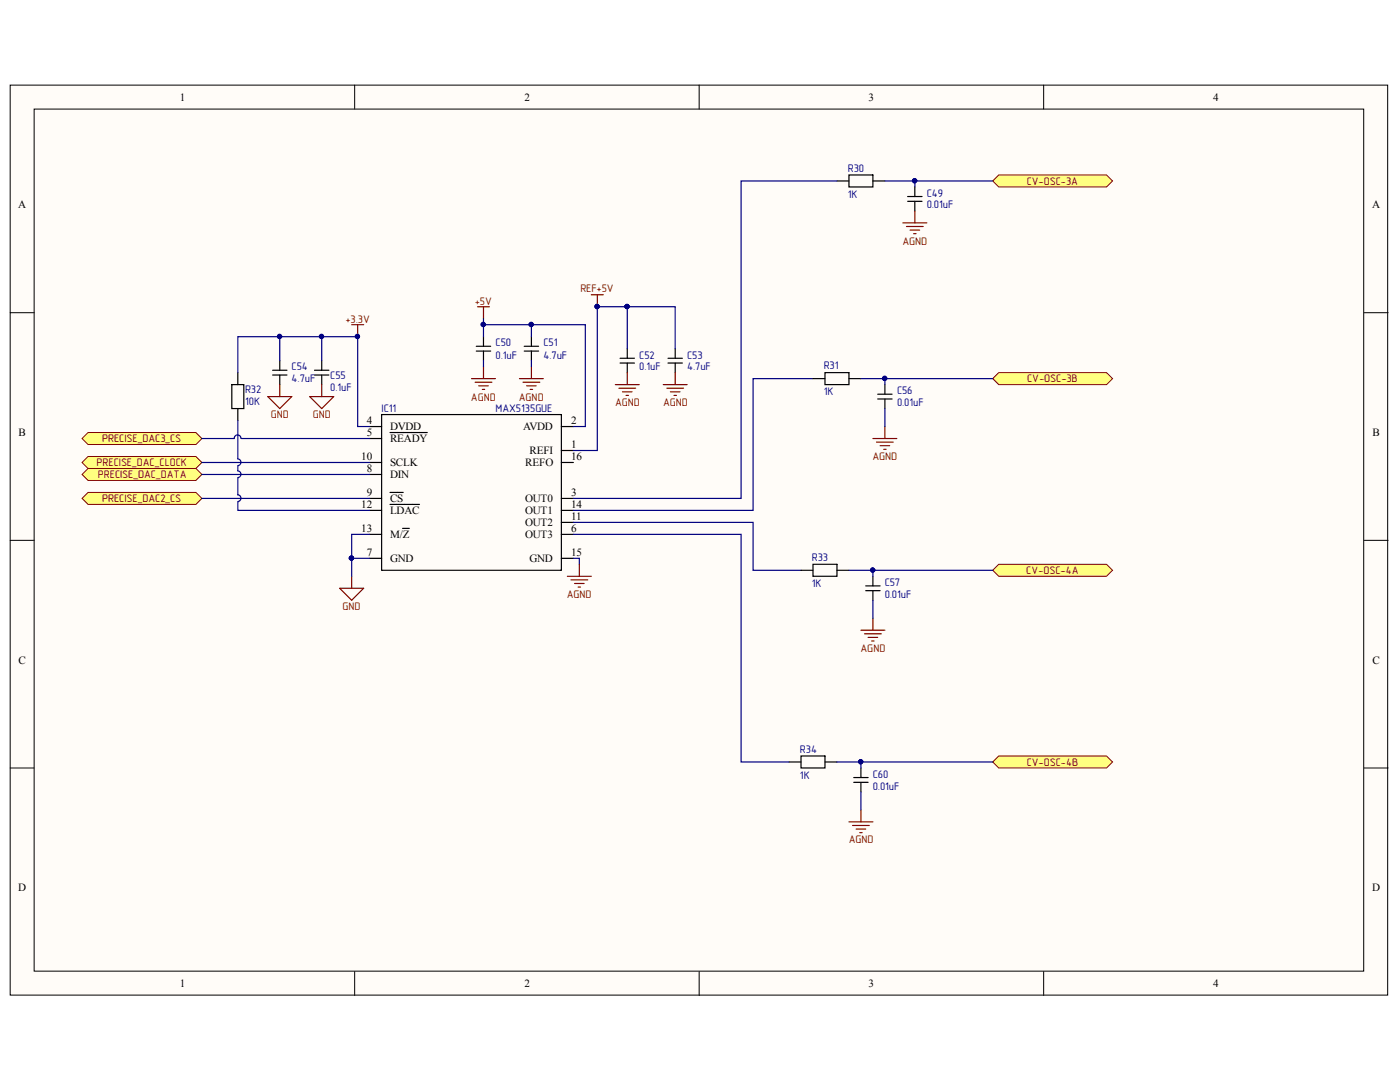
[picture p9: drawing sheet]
<svg xmlns="http://www.w3.org/2000/svg" width="279mm" height="216mm" viewBox="0 0 279 216" stroke-linecap="round" stroke-linejoin="round" font-family="sans-serif">
<g fill="#fffcf8" stroke="#000" stroke-width=".2">
<path d="M2 17h274.9v181.6h-274.9z"/>
<path d="M6.8 21.8h265.4v172h-265.4z"/>
</g>
<path d="M70.8 17v4.8M139.5 17v4.8M208.3 17v4.8M2 62.4h4.8M272.3 62.4h4.7M2 107.8h4.8M272.3 107.8h4.7M2 153.2h4.8M272.3 153.2h4.7M70.8 193.9v4.8M139.5 193.9v4.8M208.3 193.9v4.8" fill="none" stroke="#000" stroke-width=".2"/>
<g fill="#ffff80" stroke="#800000" stroke-width=".2">
<path d="M16.4 99.5l1.2-1.2h21.5l1.2 1.2-1.2 1.2h-21.5z" fill-rule="evenodd"/>
<path d="M16.4 94.7l1.2-1.2h21.5l1.2 1.2-1.2 1.2h-21.5z" fill-rule="evenodd"/>
<path d="M16.4 92.3l1.2-1.2h21.5l1.2 1.2-1.2 1.2h-21.5z" fill-rule="evenodd"/>
</g>
<g fill="none" stroke="#000" stroke-width=".24">
<path d="M167 36.1h2.4M169.4 34.9h4.8v2.4h-4.8zM174.2 36.1h2.4M181.1 39.2h2.9M182.6 37.3v1.9M181.1 40.2h2.9M182.6 40.2v1.9M46.3 76.7h2.4v4.8h-2.4zM47.5 74.4v2.3M62.8 74.8h2.8M62.8 73.9h2.8M64.2 72v1.9"/>
<path d="M64.2 74.8v1.9M123.7 72.4h2.9M123.7 71.5h2.9M125.2 69.6v1.9M125.2 72.4v2M133.3 72.4h2.9M133.3 71.5h2.9M134.7 69.6v1.9M134.7 72.4v2M47.5 81.5v2.4M73.8 99.5h2.4M73.8 85.1h2.4"/>
<path d="M73.8 87.5h2.4M73.8 94.7h2.4M73.8 92.3h2.4M76.2 82.7h35.8v31.1h-35.8zM77.8 86.3h7.5M77.8 98.3h2.7M112 99.5h2.4M112 85.1h2.4M112 92.3h2.4M112 89.9h2.4M73.8 106.6h2.4M73.8 111.4h2.4"/>
<path d="M73.8 101.8h2.4M77.8 100.7h5.9M80.3 105.4h1.4M112 106.6h2.4M112 111.4h2.4M112 104.2h2.4M112 101.8h2.4"/>
</g>
<path d="M118 58.8h2.4M119.2 58.8v2.4M61.8 79.1h4.8l-2.4 2.4zM64.2 76.7v2.4M70.2 64.8h2.4M71.4 64.8v2.4M67.8 117.4h4.8l-2.4 2.4zM70.2 115v2.4" fill="none" stroke="#800000" stroke-width=".24"/>
<g fill="#000080" stroke="#000080" stroke-width=".2">
<circle cx="119.2" cy="61.2" r=".43"/>
<circle cx="71.3" cy="67.1" r=".43"/>
</g>
<g fill="#ffff80" stroke="#800000" stroke-width=".2">
<path d="M198.1 36.1l1.2-1.2h21.5l1.2 1.2-1.2 1.2h-21.5z" fill-rule="evenodd"/>
<path d="M198.1 75.6l1.2-1.2h21.5l1.2 1.2-1.2 1.1h-21.5z" fill-rule="evenodd"/>
<path d="M198.1 113.8l1.2-1.2h21.5l1.2 1.2-1.2 1.2h-21.5z" fill-rule="evenodd"/>
<path d="M198.1 152l1.2-1.2h21.5l1.2 1.2-1.2 1.2h-21.5z" fill-rule="evenodd"/>
</g>
<g fill="none" stroke="#000080" stroke-width=".24">
<path d="M167 36.1h-19.1v63.4h-33.5M176.6 36.1h21.5M182.6 36.1v1.2M125.2 61.2h9.5v8.4M125.2 61.2h-6v28.7h-4.8M125.2 61.2v8.4M162.3 75.6h-12v26.2h-35.9M171.8 75.6h26.3M176.6 75.6v1.1M40.3 92.3h33.5M40.3 94.7h33.5M40.3 99.5h33.5"/>
<path d="M47.5 83.9v7.7a.67 .67 0 0 1 .6 .6 .67 .67 0 0 1-.6 .7M47.5 93v1a.67 .67 0 0 1 .6 .6 .67 .67 0 0 1-.6 .7M47.5 95.4v3.3a.67 .67 0 0 1 .6 .7 .67 .67 0 0 1-.6 .7M176.6 81.5v3.6M47.5 100.2v1.6h26.3M70.2 111.4v3.6M70.2 111.4h3.6M73.8 106.6h-3.6v4.8M114.4 111.4h1.2v1.2M114.4 104.2h35.9v9.6h9.6M114.4 106.6h33.5v45.4h9.6M169.4 113.8h28.7"/>
<path d="M174.2 113.8v1.2M174.2 119.8v3.6M167 152h31.1M171.8 152v1.2M171.8 158v3.6"/>
</g>
<g fill="#000080" stroke="#000080" stroke-width=".2">
<circle cx="70.1" cy="111.4" r=".43"/>
<circle cx="182.5" cy="36.1" r=".43"/>
<circle cx="125.1" cy="61.2" r=".43"/>
<circle cx="119.2" cy="61.2" r=".43"/>
<circle cx="176.6" cy="75.5" r=".43"/>
<circle cx="174.2" cy="113.7" r=".43"/>
<circle cx="171.8" cy="152" r=".43"/>
</g>
<g fill="none" stroke="#000" stroke-width=".24">
<path d="M162.3 75.6h2.3M164.6 74.4h4.8v2.3h-4.8zM169.4 75.6h2.4M175.2 79.6h2.8M175.2 78.7h2.8M176.6 76.7v2M176.6 79.6v1.9M159.9 113.8h2.4M162.3 112.6h4.7v2.4h-4.7zM167 113.8h2.4M172.8 117.9h2.8M172.8 116.9h2.8"/>
<path d="M174.2 115v1.9M174.2 117.9v1.9M157.5 152h2.4M159.9 150.8h4.7v2.4h-4.7zM164.6 152h2.4M170.4 156.1h2.9M170.4 155.2h2.9M171.8 153.2v2M171.8 156.1v1.9"/>
</g>
<g fill="none" stroke="#800000" stroke-width=".24">
<path d="M180.2 44.5h4.8M180.9 45.2h3.4M181.6 45.9h1.9M182.3 46.6h.5M182.6 42.1v2.4M122.8 76.7h4.8M123.5 77.5h3.4M124.2 78.2h1.9M124.9 78.9h.5M125.2 74.4v2.3M132.4 76.7h4.7M133.1 77.5h3.3"/>
<path d="M133.8 78.2h1.9M134.5 78.9h.5M134.7 74.4v2.3M174.2 87.5h4.8M174.9 88.2h3.4M175.6 88.9h2M176.4 89.7h.4M176.6 85.1v2.4M113.2 115h4.8M113.9 115.7h3.4M114.7 116.4h1.9M115.4 117.1h.5"/>
<path d="M115.6 112.6v2.4M171.8 125.7h4.8M172.5 126.5h3.4M173.3 127.2h1.9M174 127.9h.4M174.2 123.4v2.3M169.4 164h4.8M170.1 164.7h3.4M170.9 165.4h1.9M171.6 166.1h.5M171.8 161.6v2.4"/>
</g>
<path d="M16.4 87.5l1.2-1.2h21.5l1.2 1.2-1.2 1.2h-21.5z" fill-rule="evenodd" fill="#ffff80" stroke="#800000" stroke-width=".2"/>
<g fill="none" stroke="#800000" stroke-width=".24">
<path d="M53.4 79.1h4.8l-2.4 2.4zM55.8 76.7v2.4M94.1 75.6h4.8M94.8 76.3h3.4M95.3 61.2h2.4M95.5 77h1.9M96.2 77.7h.5M96.5 61.2v2.4M96.5 73.2v2.4M103.7 75.6h4.7M104.4 76.3h3.3M105.1 77h1.9"/>
<path d="M105.8 77.7h.5M106.1 73.2v2.4"/>
</g>
<path d="M54.4 74.8h2.9M54.4 73.9h2.9M55.8 72v1.9M55.8 74.8v1.9M95.1 70.1h2.8M95.1 69.1h2.8M96.5 67.2v1.9M96.5 70.1v1.9M104.6 70.1h2.9M104.6 69.1h2.9M106.1 67.2v1.9M106.1 70.1v1.9" fill="none" stroke="#000" stroke-width=".24"/>
<path d="M55.8 67.2v4.8M64.2 72v-4.8h7.2v17.9h2.4M64.2 67.2h-16.7v7.2M96.5 63.6v3.6M96.5 64.8h20.3v20.3h-2.4M96.5 72v1.2M106.1 64.8v2.4M106.1 72v1.2M48.1 87.5a.67 .67 0 0 0-.7-.7 .67 .67 0 0 0-.6 .7h-6.5M48.2 87.5h25.6" fill="none" stroke="#000080" stroke-width=".24"/>
<g fill="#000080" stroke="#000080" stroke-width=".2">
<circle cx="96.4" cy="64.7" r=".43"/>
<circle cx="106" cy="64.7" r=".43"/>
<circle cx="64.2" cy="67.1" r=".43"/>
<circle cx="71.3" cy="67.1" r=".43"/>
<circle cx="55.8" cy="67.1" r=".43"/>
</g>
<g font-size="2.2">
<text x="35.9" y="20.1">1</text>
<text x="104.7" y="20.1">2</text>
<text x="173.4" y="20.1">3</text>
<text x="242.1" y="20.1">4</text>
<text x="3.6" y="41.6">A</text>
<text x="273.9" y="41.6">A</text>
<text x="3.7" y="87">B</text>
<text x="73.2" y="84.7">4</text>
<text x="73.2" y="87">5</text>
<text x="77.8" y="85.8">DVDD</text>
<text x="77.8" y="88.2">READY</text>
<text x="104.4" y="85.8">AVDD</text>
<text x="114" y="89.4">1</text>
<text x="114" y="84.7">2</text>
<text x="273.9" y="87">B</text>
<text x="72.1" y="91.8">10</text>
<text x="73.2" y="94.2">8</text>
<text x="77.8" y="95.4">DIN</text>
<text x="77.8" y="93">SCLK</text>
<text x="104.8" y="93">REFO</text>
<text x="105.7" y="90.7">REFI</text>
<text x="114" y="91.8">16</text>
<text x="72.1" y="101.4">12</text>
<text x="73.2" y="99">9</text>
<text x="77.8" y="100.2">CS</text>
<text x="104.8" y="100.2">OUT0</text>
<text x="114" y="99">3</text>
<text x="114" y="101.4">14</text>
<text x="72.1" y="106.1">13</text>
<text x="77.8" y="102.6">LDAC</text>
<text x="77.8" y="107.3">M/Z</text>
<text x="104.8" y="107.3">OUT3</text>
<text x="104.8" y="104.9">OUT2</text>
<text x="104.8" y="102.6">OUT1</text>
<text x="114" y="106.1">6</text>
<text x="114" y="103.8">11</text>
<text x="73.2" y="111">7</text>
<text x="77.8" y="112.1">GND</text>
<text x="105.7" y="112.1">GND</text>
<text x="114" y="111">15</text>
<text x="3.7" y="132.4">C</text>
<text x="273.9" y="132.4">C</text>
<text x="3.6" y="177.9">D</text>
<text x="273.9" y="177.9">D</text>
<text x="35.9" y="197">1</text>
<text x="104.7" y="197">2</text>
<text x="173.4" y="197">3</text>
<text x="242.1" y="197">4</text>
</g>
<g font-size="2.2" fill="#000080">
<text x="169.2" y="34.2">R30</text>
<text x="169.2" y="39.5">1K</text>
<text x="184.9" y="41.6">0.01uF</text>
<text x="184.9" y="39.2">C49</text>
<text x="98.9" y="71.5">0.1uF</text>
<text x="98.9" y="69.1">C50</text>
<text x="108.5" y="71.5">4.7uF</text>
<text x="108.5" y="69.1">C51</text>
<text x="127.6" y="71.5">C52</text>
<text x="137.1" y="71.5">C53</text>
<text x="58.2" y="76.3">4.7uF</text>
<text x="58.2" y="73.9">C54</text>
<text x="65.9" y="78">0.1uF</text>
<text x="65.9" y="75.6">C55</text>
<text x="127.6" y="73.9">0.1uF</text>
<text x="137.1" y="73.9">4.7uF</text>
<text x="164.4" y="73.7">R31</text>
<text x="48.9" y="80.8">10K</text>
<text x="48.9" y="78.5">R32</text>
<text x="76.1" y="82.3">IC11</text>
<text x="98.9" y="82.3">MAX5135GUE</text>
<text x="164.4" y="78.9">1K</text>
<text x="179" y="81.1">0.01uF</text>
<text x="179" y="78.6">C56</text>
<text x="162" y="111.9">R33</text>
<text x="162" y="117.2">1K</text>
<text x="176.6" y="119.3">0.01uF</text>
<text x="176.6" y="117">C57</text>
<text x="159.6" y="155.4">1K</text>
<text x="159.6" y="150.2">R34</text>
<text x="174.2" y="155.2">C60</text>
<text x="174.2" y="157.6">0.01uF</text>
</g>
<g font-size="2.2" fill="#800000">
<text x="204.9" y="36.9">CV-OSC-3A</text>
<text x="180.1" y="48.8">AGND</text>
<text x="115.8" y="58.3">REFa5V</text>
<text x="69" y="64.4">a3.3V</text>
<text x="94.8" y="60.8">a5V</text>
<text x="205" y="76.3">CV-OSC-3B</text>
<text x="54.1" y="83.5">GND</text>
<text x="62.4" y="83.5">GND</text>
<text x="94" y="79.9">AGND</text>
<text x="103.6" y="79.9">AGND</text>
<text x="122.8" y="81.1">AGND</text>
<text x="132.3" y="81.1">AGND</text>
<text x="20.4" y="88.3">PRECISE_DAC3_CS</text>
<text x="19.3" y="93">PRECISE_DAC_CLOCK</text>
<text x="19.5" y="95.4">PRECISE_DAC_DATA</text>
<text x="174.1" y="91.8">AGND</text>
<text x="20.4" y="100.2">PRECISE_DAC2_CS</text>
<text x="113.1" y="119.3">AGND</text>
<text x="204.8" y="114.5">CV-OSC-4A</text>
<text x="68.4" y="121.7">GND</text>
<text x="171.7" y="130.1">AGND</text>
<text x="204.9" y="152.8">CV-OSC-4B</text>
<text x="169.4" y="168.3">AGND</text>
</g>
</svg>
